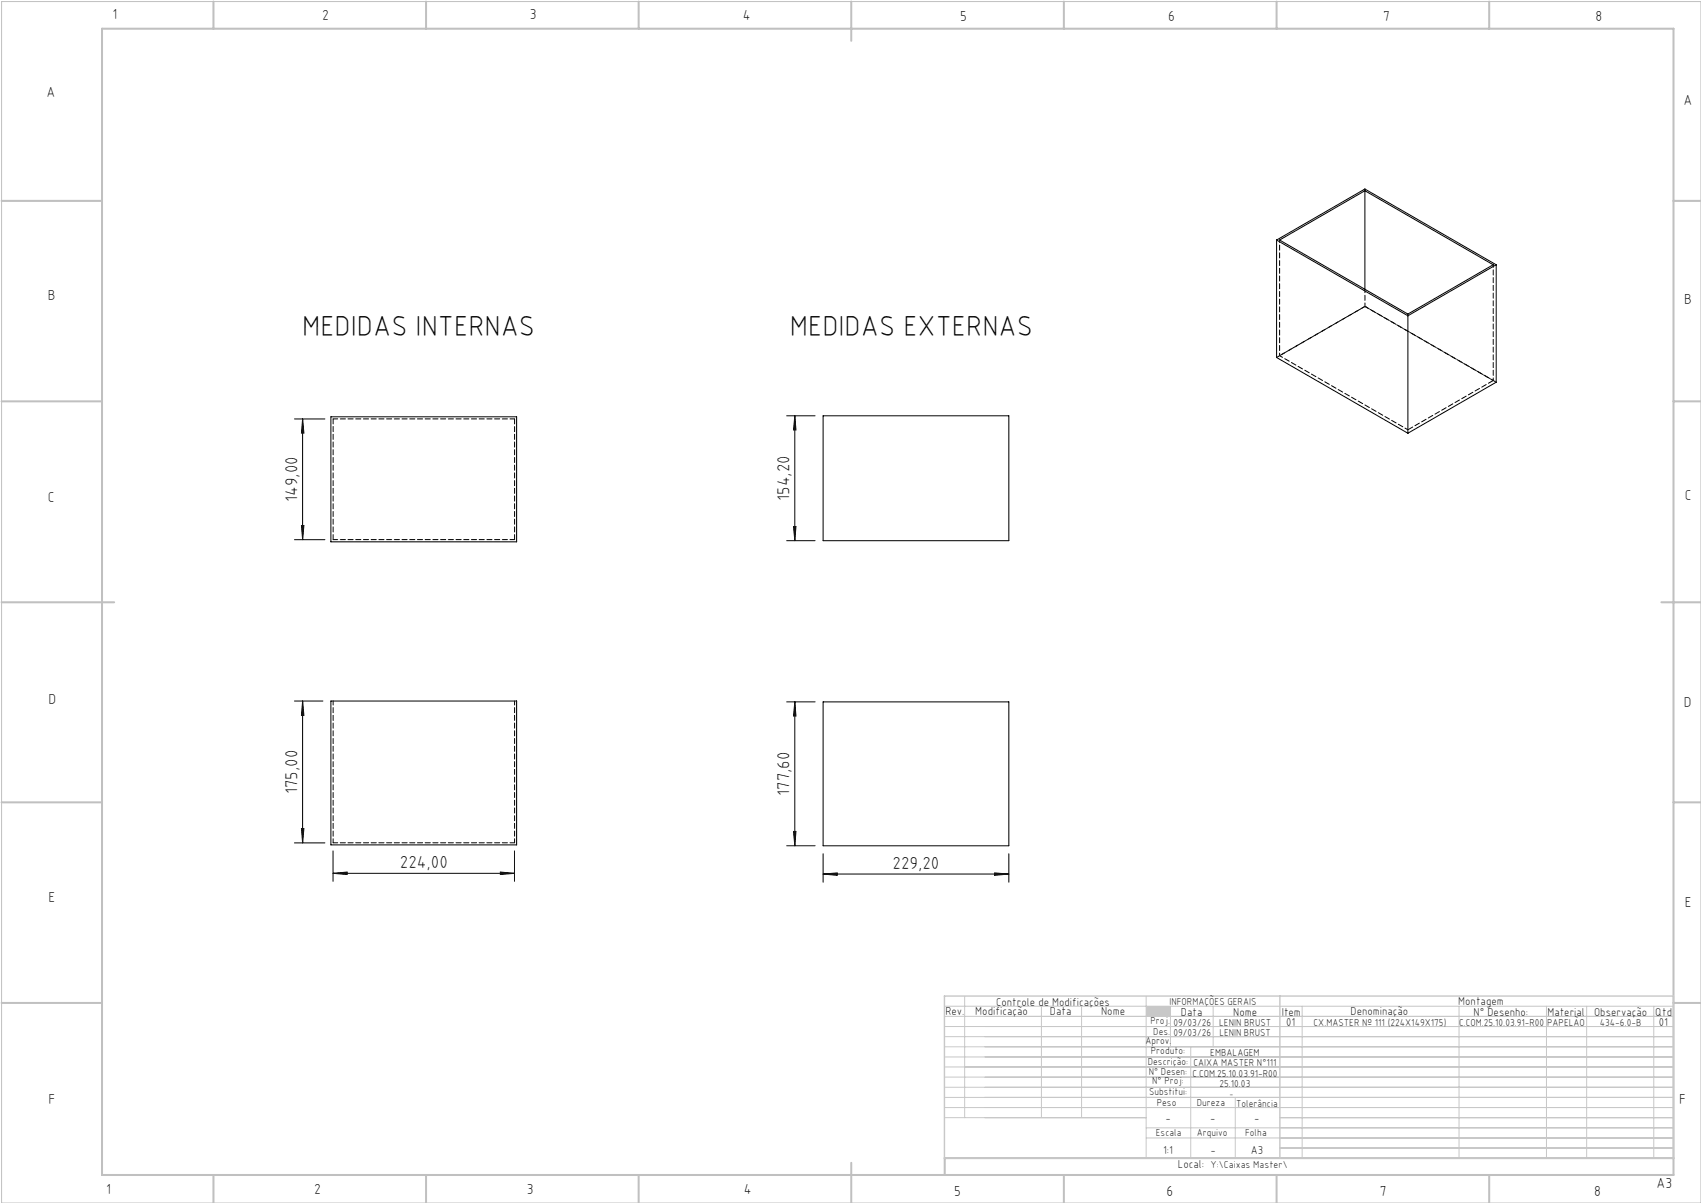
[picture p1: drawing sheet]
<svg xmlns="http://www.w3.org/2000/svg" width="420mm" height="297mm" viewBox="0 0 420 297" stroke-linecap="round" stroke-linejoin="round" font-family="sans-serif">
<path d="M.4 .4h419.6v296.6h-419.6z" fill="none" stroke="#c0c0c0" stroke-width=".25"/>
<g fill="none" stroke="#c0c0c0" stroke-width=".5">
<path d="M25.2 7.1h388v283h-388zM52.7 .4v6.7M105.2 .4v6.7M157.7 .4v6.7M210.2 .4v9.7M262.7 .4v6.7M315.2 .4v6.7M367.7 .4v6.7M.4 49.6h24.8M413.2 49.6h6.8M.4 99.1h24.8M413.2 99.1h6.8"/>
<path d="M.4 148.7h27.8M410.2 148.7h9.8M.4 198.1h24.8M413.2 198.1h6.8M.4 247.6h24.8M413.2 247.6h6.8M52.7 290.1v6.9M105.2 290.1v6.9M157.7 290.1v6.9M210.2 287.1v9.9M262.7 290.1v6.9M315.2 290.1v6.9"/>
<path d="M367.7 290.1v6.9M413.2 285.9h-179.9v4.2"/>
</g>
<g fill="none" stroke="#c3c8d2" stroke-width=".25">
<path d="M233.2 250.9h180M233.2 248.4h180M233.2 253.4h180M233.2 255.9h180M233.2 258.4h180M238.2 245.9v30M257.1 248.4v27.5M267.1 248.4v27.5M283 245.9v40M289 248.4v10M294 258.4v27.5M299.5 248.4v10"/>
<path d="M321.5 248.4v37.5M360.3 248.4v37.5M381.8 248.4v37.5M391.8 248.4v37.5M408.3 248.4v37.5M233.2 260.9h180M233.2 263.4h180M233.2 265.9h180M233.2 268.4h180M233.2 270.9h180M233.2 273.4h180M233.2 275.9h49.8"/>
<path d="M283 278.4h130.2M305 270.9v15M316 275.9h97.2M283 280.9h130.2M316 283.4h97.2"/>
</g>
<path d="M233.2 245.9h180v40h-180zM316 245.9v40" fill="none" stroke="#c3c8d2" stroke-width=".35"/>
<path d="M283 248.4h6v2.5h-6z" fill-rule="evenodd" fill="#c3c8d2"/>
<g fill="none" stroke="#000" stroke-width=".25">
<path d="M315.2 59.3v29l32.4 18.7M315.2 59.3l32.4 18.7M315.2 59.3l21.8-12.6 32.4 18.7M315.9 59.3l21.1-12.2 31.7 18.3-21.1 12.1zM337 47.1v24.3M347.6 78v29M369.4 65.4l-21.8 12.6M369.4 65.4v29l-21.8 12.6M72.7 103.4h7.5M74.7 103.4v29.8M74.7 103.4l.3 3.5h-.6zM81.7 102.9h45.9v30.9h-45.9z"/>
<path d="M194.2 102.7h7.1M196.3 102.7v30.8M196.3 102.7l.2 3.4h-.6zM203.2 102.7h45.9v30.8h-45.9zM72.7 133.2h7.5M74.4 129.7h.6l-.3 3.5zM194.2 133.5h7.1M195.9 130h.6l-.2 3.5zM72.7 173.1h7M74.7 173.1v35M74.7 173.1l.3 3.5h-.6zM81.7 173.1h45.9v35.5h-45.9z"/>
<path d="M194.2 173.3h7.1M196.3 173.3v35.5M196.3 173.3l.2 3.5h-.6zM203.2 173.3h45.9v35.5h-45.9zM72.7 208.1h7.5M74.4 204.6h.6l-.3 3.5zM82.2 215.6l3.5-.3v.6zM82.2 210.1v7.5M82.2 215.6h44.8M123.5 215.3l3.5 .3-3.5 .3zM127 210.1v7.5M194.2 208.8h7.1"/>
<path d="M195.9 205.3h.6l-.2 3.5zM203.2 215.8l3.5-.3v.6zM203.2 210.8v7M203.2 215.8h45.9M245.6 215.5l3.5 .3-3.5 .3zM249.1 210.8v7"/>
</g>
<g fill="#000">
<path d="M74.4 129.7h.6l-.3 3.5zM74.7 103.4l.3 3.5h-.6zM195.9 130h.6l-.2 3.5zM196.3 102.7l.2 3.4h-.6z"/>
<path d="M74.7 173.1l.3 3.5h-.6zM74.4 204.6h.6l-.3 3.5zM196.3 173.3l.2 3.5h-.6zM195.9 205.3h.6l-.2 3.5z"/>
<path d="M82.2 215.6l3.5-.3v.6zM123.5 215.3l3.5 .3-3.5 .3zM203.2 215.8l3.5-.3v.6zM245.6 215.5l3.5 .3-3.5 .3z"/>
</g>
<path d="M82.3 173.1v35M127.1 173.1v35" fill="none" stroke="#000" stroke-width=".25" stroke-dasharray="1.3 .6" stroke-dashoffset=".3"/>
<path d="M82.3 103.4h44.8M127.1 133.2h-44.8M82.3 208.1h44.8" fill="none" stroke="#000" stroke-width=".25" stroke-dasharray="1.3 .6" stroke-dashoffset=".1"/>
<path d="M337 46.6v.5M337 75.7h.1M347.6 77.5v.4M369.4 94.4l-32.4-18.7M127.1 103.4v29.8M82.3 133.2v-29.8" fill="none" stroke="#000" stroke-width=".25" stroke-dasharray="1.3 .6"/>
<path d="M337 71.4v4.3M337 75.7l-21.8 12.5M316 87.8l31.6 18.3M368.7 93.9l-31.7-18.2" fill="none" stroke="#000" stroke-width=".25" stroke-dasharray="1.3 .6" stroke-dashoffset=".4"/>
<path d="M316 59.2v28.6M368.7 65.4v28.5" fill="none" stroke="#000" stroke-width=".25" stroke-dasharray="1.3 .6" stroke-dashoffset=".6"/>
<path d="M337 75.7l-21 12.1M347.6 106.1l21.1-12.2" fill="none" stroke="#000" stroke-width=".25" stroke-dasharray="1.3 .6" stroke-dashoffset="-.1"/>
<g font-size="7.1">
<text x="74.6" y="82.9">MEDIDAS INTERNAS</text>
<text x="195" y="82.9">MEDIDAS EXTERNAS</text>
</g>
<g font-size="4.3">
<text x="73.4" y="124" transform="rotate(-90 73.4 124)">149,00</text>
<text x="195" y="123.7" transform="rotate(-90 195 123.7)">154,20</text>
<text x="73.4" y="196" transform="rotate(-90 73.4 196)">175,00</text>
<text x="195" y="196.5" transform="rotate(-90 195 196.5)">177,60</text>
<text x="98.7" y="214.3">224,00</text>
<text x="220.4" y="214.5">229,20</text>
</g>
<g font-size="3.6">
<text x="27.8" y="4.8">1</text>
<text x="79.5" y="4.9">2</text>
<text x="130.8" y="4.8">3</text>
<text x="183.4" y="4.9">4</text>
<text x="237.1" y="5.1">5</text>
<text x="288.4" y="5.2">6</text>
<text x="341.5" y="5.1">7</text>
<text x="394" y="5.2">8</text>
<text x="11.5" y="24">A</text>
<text x="415.7" y="25.8">A</text>
<text x="11.8" y="74.1">B</text>
<text x="415.8" y="75.1">B</text>
<text x="11.8" y="124">C</text>
<text x="416" y="123.5">C</text>
<text x="12" y="173.7">D</text>
<text x="415.8" y="174.7">D</text>
<text x="12" y="222.6">E</text>
<text x="416" y="223.9">E</text>
<text x="12" y="272.6">F</text>
<text x="414.6" y="272.6">F</text>
<text x="409" y="293.3">A3</text>
<text x="26.2" y="294.8">1</text>
<text x="77.6" y="294.8">2</text>
<text x="130.1" y="294.8">3</text>
<text x="183.7" y="294.7">4</text>
<text x="235.6" y="295.2">5</text>
<text x="288" y="295.2">6</text>
<text x="340.7" y="295.2">7</text>
<text x="393.6" y="295.2">8</text>
</g>
<g font-size="2.9">
<text x="240.8" y="250.6">Modificação</text>
<text x="259.2" y="250.6">Data</text>
<text x="271.9" y="250.6">Nome</text>
<text x="290.9" y="288.4">Local:</text>
</g>
<g font-size="2.8">
<text x="233.4" y="250.6">Rev.</text>
<text x="246" y="248.4">Controle de Modificações</text>
<text x="291.6" y="250.8">Data</text>
<text x="304.5" y="250.8">Nome</text>
<text x="316.5" y="250.9">Item</text>
<text x="333.5" y="250.5">Denominação</text>
<text x="360.1" y="248.2">Montagem</text>
<text x="363.9" y="250.8">N° Desenho:</text>
<text x="382.1" y="250.8">Material</text>
<text x="393.6" y="250.8">Observação</text>
<text x="408.7" y="250.9">Qtd</text>
<text x="317.6" y="253.3">01</text>
<text x="409.6" y="253.3">01</text>
<text x="287.7" y="276.9">-</text>
<text x="298.8" y="276.9">-</text>
<text x="309.7" y="276.9">-</text>
<text x="287.2" y="284.8">1:1</text>
<text x="298.9" y="284.8">-</text>
<text x="308.8" y="284.8">A3</text>
</g>
<g font-size="2.5">
<text x="288.7" y="248.2">INFORMAÇÕES GERAIS</text>
<text x="282.8" y="257.8">Aprov.</text>
<text x="284.1" y="252.9">Proj.</text>
<text x="284.8" y="255.4">Des.</text>
<text x="289.7" y="255.8">09/03/26</text>
<text x="289.7" y="253.3">09/03/26</text>
<text x="301" y="253.3">LENIN BRUST</text>
<text x="301.1" y="255.8">LENIN BRUST</text>
<text x="324.3" y="253.3">CX.MASTER Nº 111 (224X149X175)</text>
<text x="360.3" y="253.3">C.COM.25.10.03.91-R00</text>
<text x="382" y="253.3">PAPELÃO</text>
<text x="395" y="253.3">434-6.0-B</text>
<text x="283.4" y="262.9">Descrição:</text>
<text x="284.2" y="260.3">Produto:</text>
<text x="294.7" y="263.3">CAIXA MASTER N°111</text>
<text x="298.8" y="260.7">EMBALAGEM</text>
<text x="283.7" y="265.4">N° Desen:</text>
<text x="284.5" y="267.7">N° Proj:</text>
<text x="294.4" y="265.9">C.COM.25.10.03.91-R00</text>
<text x="301.1" y="268.3">25.10.03</text>
<text x="283.7" y="270.4">Substitui:</text>
<text x="285.6" y="273">Peso</text>
<text x="295.5" y="273">Dureza</text>
<text x="305.2" y="273.3">Tolerância</text>
<text x="285.4" y="280.4">Escala</text>
<text x="295.5" y="280.4">Arquivo</text>
<text x="307.5" y="280.4">Folha</text>
<text x="298.9" y="288.4">Y:\Caixas Master\</text>
</g>
<text font-size="2.1" x="303.5" y="270.9">-</text>
</svg>
